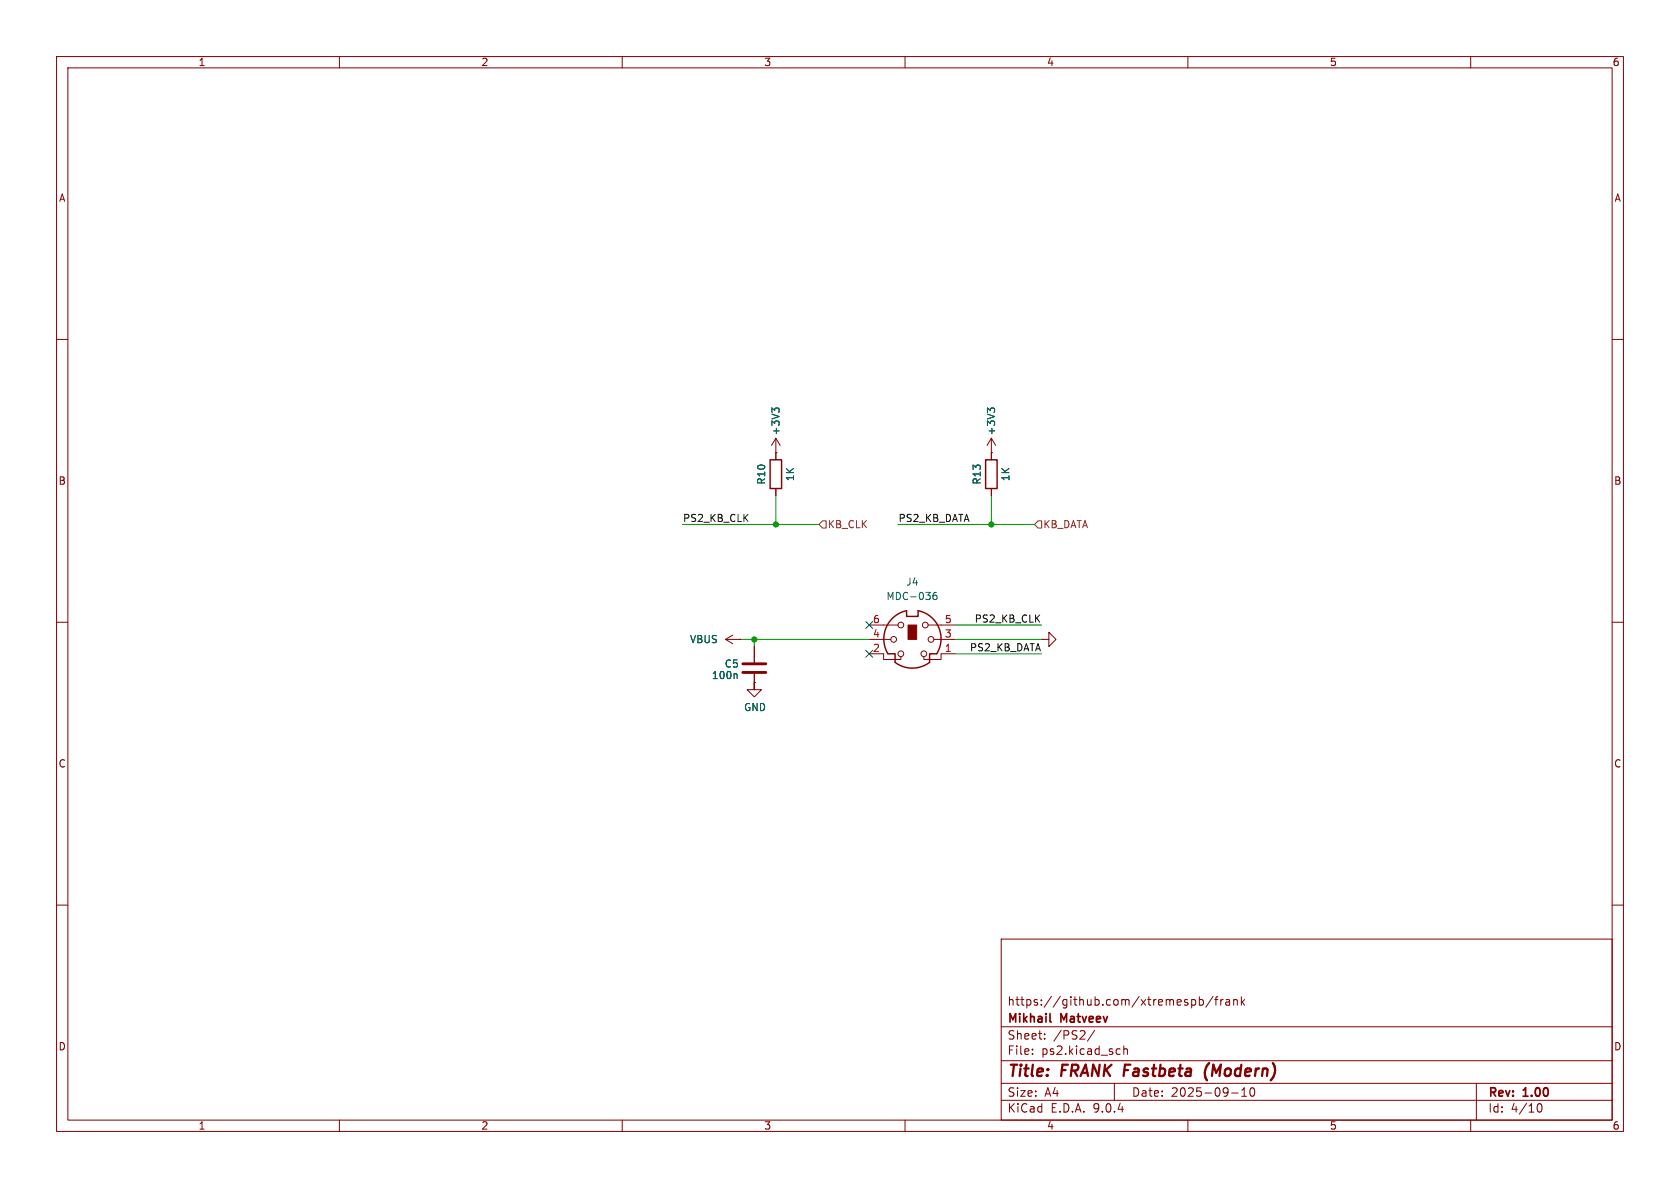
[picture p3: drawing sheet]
<svg xmlns="http://www.w3.org/2000/svg" width="297mm" height="210mm" viewBox="0 0 297 210" stroke-linecap="round" stroke-linejoin="round" font-family="sans-serif">
<g fill="none" stroke="#840000" stroke-width=".18">
<path d="M10 10h277v190h-277zM12 12h273v186h-273zM60 10v2M110 10v2M160 10v2M210 10v2M260 10v2M10 60h2M137.2 77.5v3.8M137.2 77.5l-.8 1.2M137.2 77.5l.7 1.2M175.3 77.5v3.8"/>
<path d="M175.3 77.5l-.8 1.2M175.3 77.5l.7 1.2M285 60h2M137.2 80h.1M137.2 86.4v1.2M175.3 80h.1M175.3 86.4v1.2M10 110h2M128.3 113h2.5M128.3 113l1.2 .8M129.5 112.3l-1.2 .7M130.8 113h.1"/>
<path d="M133.3 119.1v2.8h-1.2l1.2 1.3 1.3-1.3h-1.3v-1.2M133.3 114.3v2.8M153.7 115.6h2.5v1h3.1v-.5M153.7 113h3.8M153.7 110.5h5M164.1 110.5h4.8M165.1 113h3.8M168.9 115.6h-2.5v1h-3.1v-.5M184.1 113h1.3v-1.2l1.3 1.2-1.3 1.3v-1.3M184.1 113h.1M285 110h2M133.3 120.7h.1"/>
<path d="M10 160h2M177 166h108v32h-108zM210.7 176.8l.4-.1 .3 .3v.4l-.2 .2h-.5M212 176.8l.5-.1 .2 .3v.4l-.1 .2h-.6M212 176.2v1.5M214.5 176.1l-1.3 2M214.7 176.7h.6M215.3 176.2l-.3 .2v1.3M215.8 176.7v1M216.2 176.7l-.2 .1-.2 .2M216.7 176.8h.6l.1 .9M217.4 177.1h-.5a.29 .29 0 0 0-.2 .3 .29 .29 0 0 0 .2 .3l.5-.1"/>
<path d="M218.1 176.8l.2-.1 .4 .1v.9M218.1 176.7v1M219.5 176.2v1.5M219.6 177.1l.4 .6M220 176.7l-.5 .6M285 160h2M60 198v2M110 198v2M160 198v2M177 194.5h108M177 191.5h108M177 187.5h108"/>
<path d="M177 181.5h108M182.5 186.3v.1M182.5 185.5v.1M184.7 183.6v.1M184.7 182.8v.1M193.5 182.1l-1.3 2M197 191.5v3M197.9 185.4l.1 .1M198 186.3l-.1 .1M198.7 184.9v1.5M198.7 185.5l.2-.1 .3 .1 .1 .9M210 198v2"/>
<path d="M217.7 193.2h1.2M219.5 193.8h.9M219.5 192.7l.5-.4v1.5M221.1 192.4a.81 .81 0 0 0 .4 1.4l.2-.1 .1-.5-.1-.8M260 198v2M261 191.5v6.5M271.7 195.7l.2-.5 .2-.1a.81 .81 0 0 1 .6 .6 .81 .81 0 0 1-.3 .8h-.4l-.3-.5"/>
<circle cx="158" cy="113" r=".51"/>
<circle cx="159.3" cy="115.6" r=".51"/>
<circle cx="159.3" cy="110.5" r=".51"/>
<circle cx="163.3" cy="115.6" r=".51"/>
<circle cx="163.6" cy="110.5" r=".51"/>
<circle cx="164.6" cy="113" r=".51"/>
</g>
<path d="M213.8 187.9a2.35 2.35 0 0 0-.4 3.1" fill="none" stroke="#840000" stroke-width=".4"/>
<path d="M185.6 180.5l.2 .2" fill="none" stroke="#840000" stroke-width=".3"/>
<path d="M136.1 81.3h2.1v5.1h-2.1zM174.2 81.3h2.1v5.1h-2.1zM157.6 109.5l1.4-1.1 1.3-.4v1h2v-1a5.1 5.1 0 0 1 3.3 7.6h-1.3v1.5a5.1 5.1 0 0 1-6.1 0v-1.5h-1.2a5.1 5.1 0 0 1 .6-6.1z" fill="none" stroke="#840000" stroke-width=".25"/>
<path d="M160.5 110.5h1.6v2.5h-1.6z" fill="#840000" stroke="#840000" stroke-width=".18"/>
<path d="M137 72.4l.2-.3h.3l.2 .3M137 72.5l-.5-.4v.8M175.1 72.5l-.5-.4v.8M175.1 72.4l.2-.3h.3l.2 .3M130.1 119.1l.2 .2v.7M165.5 104.7l-.3 .1a.86 .86 0 0 0 0 1.2l.4-.1 .1-.5-.3-.2-.3 .1-.2 .1" fill="none" stroke="#006464" stroke-width=".18"/>
<path d="M131.3 117.3h4.1M131.3 118.9h4.1" fill="none" stroke="#840000" stroke-width=".51"/>
<path d="M145.4 92.1h.6v1.2h-.6l-.6-.6zM183.5 92.1h.6v1.2h-.6l-.6-.6z" fill="none" stroke="#725600" stroke-width=".18"/>
<path d="M120.6 92.7h24.2M137.2 87.6v5.1M158.7 92.7h24.2M175.3 87.6v5.1M130.8 113h22.9M133.3 113v1.3M168.9 113h15.2M168.9 115.6h15.2M168.9 110.5h15.2M133.3 120.7v1.2" fill="none" stroke="#009600" stroke-width=".18"/>
<path d="M153.1 109.9l1.2 1.2M153.1 115l1.2 1.2M154.3 109.9l-1.2 1.2M154.3 115l-1.2 1.2" fill="none" stroke="#000084" stroke-width=".18"/>
<g fill="#009600" stroke="#009600" stroke-width=".18">
<circle cx="137.2" cy="92.7" r=".46"/>
<circle cx="175.3" cy="92.7" r=".46"/>
<circle cx="133.3" cy="113" r=".46"/>
</g>
<g font-size="2.8" fill="#840000">
<text x="178" y="190.9">Title:</text>
<text x="187.7" y="190.9">FRANK Fastbeta</text>
<text x="214.6" y="190.9">(Modern)</text>
</g>
<g font-size="2.1" fill="#840000">
<text x="178" y="178">https://github.com/xtremespb/frank</text>
<text x="178" y="184">Sheet:</text>
<text x="178" y="181.2">Mikhail</text>
<text x="186.2" y="184">/PS2/</text>
<text x="187.6" y="181.2">Matveev</text>
<text x="178" y="186.7">File:</text>
<text x="184.1" y="186.7">ps2.kicad_sch</text>
<text x="178" y="196.9">KiCad</text>
<text x="178" y="194.1">Size:</text>
<text x="184.7" y="194.1">A4</text>
<text x="185.7" y="196.9">E.D.A.</text>
<text x="193.3" y="196.9">9.0.4</text>
<text x="200" y="194.1">Date:</text>
<text x="207" y="194.1">2025-09-10</text>
<text x="263" y="194.3">Rev:</text>
<text x="263" y="196.9">Id:</text>
<text x="267.1" y="196.9">4/10</text>
<text x="269.4" y="194.3">1.00</text>
</g>
<g font-size="1.8" fill="#840000">
<text x="35" y="11.9">1</text>
<text x="85" y="11.9">2</text>
<text x="135" y="11.9">3</text>
<text x="185" y="11.9">4</text>
<text x="235" y="11.9">5</text>
<text x="285" y="11.9">6</text>
<text x="10.3" y="35.9">A</text>
<text x="285.3" y="35.9">A</text>
<text x="10.3" y="85.9">B</text>
<text x="285.3" y="85.9">B</text>
<text x="10.3" y="135.9">C</text>
<text x="285.3" y="135.9">C</text>
<text x="10.3" y="185.9">D</text>
<text x="285.3" y="185.9">D</text>
<text x="35" y="199.9">1</text>
<text x="85" y="199.9">2</text>
<text x="135" y="199.9">3</text>
<text x="185" y="199.9">4</text>
<text x="235" y="199.9">5</text>
<text x="285" y="199.9">6</text>
</g>
<g font-size="1.8" fill="#006464">
<text x="138" y="77.1" transform="rotate(-90 138 77.1)">+3V3</text>
<text x="176.1" y="77.1" transform="rotate(-90 176.1 77.1)">+3V3</text>
<text x="135.5" y="85.8" transform="rotate(-90 135.5 85.8)">R10</text>
<text x="140.6" y="85.2" transform="rotate(-90 140.6 85.2)">1K</text>
<text x="173.6" y="85.8" transform="rotate(-90 173.6 85.8)">R13</text>
<text x="178.7" y="85.2" transform="rotate(-90 178.7 85.2)">1K</text>
<text x="156.6" y="106.3">MDC-036</text>
<text x="160.1" y="103.7">J4</text>
<text x="121.9" y="113.9">VBUS</text>
<text x="128" y="118.2">C5</text>
<text x="125.7" y="120.2">100n</text>
<text x="131.4" y="125.9">GND</text>
</g>
<g font-size="1.8" fill="#0f0f0f">
<text x="120.6" y="92.4">PS2_KB_CLK</text>
<text x="158.7" y="92.4">PS2_KB_DATA</text>
<text x="172.2" y="110.1">PS2_KB_CLK</text>
<text x="171.4" y="115.2">PS2_KB_DATA</text>
</g>
<g font-size="1.8" fill="#725600">
<text x="146.2" y="93.6">KB_CLK</text>
<text x="184.3" y="93.6">KB_DATA</text>
</g>
<g font-size="1.8" fill="#a90000">
<text x="154.2" y="110.2">6</text>
<text x="154.2" y="112.8">4</text>
<text x="166.9" y="110.2">5</text>
<text x="166.9" y="112.8">3</text>
<text x="154.2" y="115.3">2</text>
<text x="166.9" y="115.3">1</text>
</g>
</svg>
